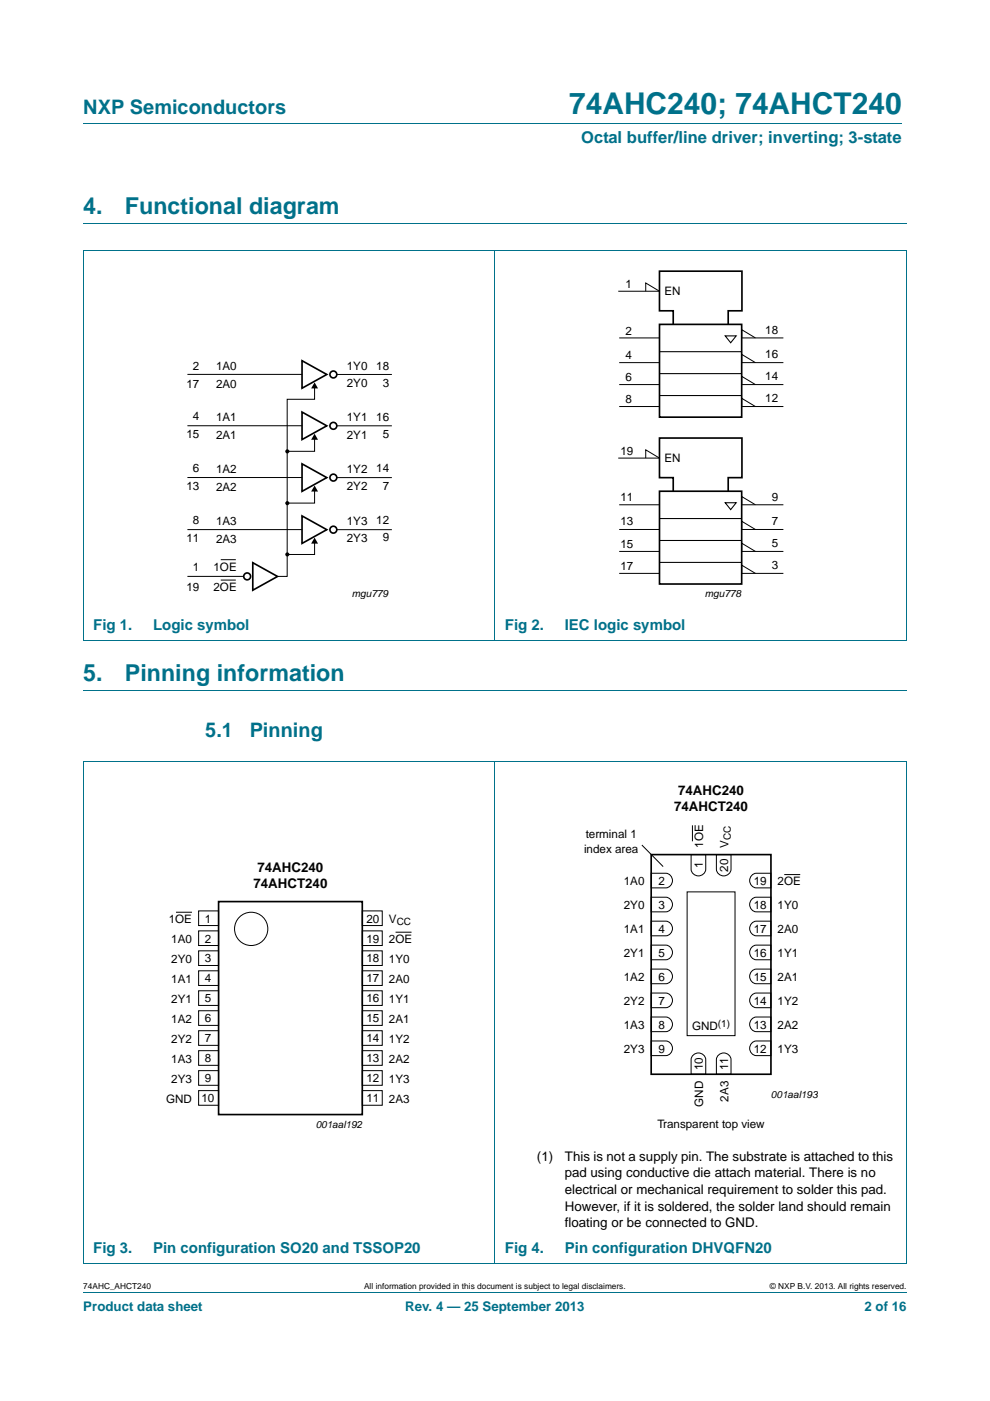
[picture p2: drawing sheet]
<svg xmlns="http://www.w3.org/2000/svg" width="210mm" height="297mm" viewBox="0 0 210 297" stroke-linecap="round" stroke-linejoin="round" font-family="sans-serif">
<path d="M17.7 26.3h173.5M17.6 53.1h174.7M17.7 47.4h174.6M17.7 53.1v82.6M105 53v82.8M192.3 53.1v82.6M17.6 135.8h174.7M17.7 146.4h174.6M105 161.5v106.4M17.6 267.8h174.7M17.7 273.9h174.6M17.7 267.8v-106.2l174.6-.1v106.3" fill="none" stroke="#00718a" stroke-width=".21"/>
<g fill="none" stroke="#000" stroke-width=".21">
<path d="M39.8 79.4h24.3M71.4 79.4h11.7M131.1 61.7h8.8l-2.9-1.7v1.7M131.3 76.9h8.6M131.3 71.6h8.6M160.2 71.6l-2.9-1.7v1.7h8.9M160.2 76.9l-2.9-1.8v1.8h8.9M39.8 90.3h24.3M66.7 92.6v3.1h-5.8M66.7 81.8v2.9h-5.8v37.5h-2M71.4 90.3h11.7M131.1 97.1h8.8l-2.9-1.7v1.7"/>
<path d="M131.3 86.2h8.6M131.3 81.5h8.6M160.2 81.5l-2.9-1.7v1.7h8.9M160.2 86.2l-2.9-1.8v1.8h8.9M39.8 101.2h24.3M39.8 112.3h24.3M46.8 118.7h3.2M66.7 103.6v3.1h-5.8M66.7 114.7v2.9h-5.8M71.4 101.3h11.7M71.4 112.3h11.7M131.3 116.9h8.6"/>
<path d="M131.3 112.3h8.6M131.3 107h8.6M160.2 107l-2.9-1.7v1.7h8.9M160.2 112.3l-2.9-1.8v1.8h8.9M160.2 116.9l-2.9-1.7v1.7h8.9M39.8 122.2h11.9M46.8 123h3.2M131.3 121.6h8.6M160.2 121.6l-2.9-1.8v1.8h8.9M136.1 179.2l4.6 4.5M146.9 175v3.4M37.3 193.4h3.4"/>
<path d="M42.1 193.1h4.3v3.1h-4.3zM42.1 197.4h4.3v3.1h-4.3zM76.8 193.1h4.3v3.1h-4.3zM76.8 197.4h4.3v3.1h-4.3zM83.9 197.6h3.4M138.1 195.3h3.1a1.56 1.56 0 0 1 1.4 1.6 1.56 1.56 0 0 1-1.4 1.5h-3.1zM138.1 190.2h3.1a1.56 1.56 0 0 1 1.4 1.6 1.56 1.56 0 0 1-1.4 1.5h-3.1zM138.1 185.1h3.1a1.56 1.56 0 0 1 1.4 1.6 1.56 1.56 0 0 1-1.4 1.5h-3.1zM145.7 189.1h10.2v30.5h-10.2zM146.6 181.2h3.1v3.1a1.56 1.56 0 0 1-1.6 1.4 1.56 1.56 0 0 1-1.5-1.4zM151.9 181.2h3.2v3.1a1.56 1.56 0 0 1-1.6 1.4 1.56 1.56 0 0 1-1.6-1.4zM159.6 195.6l.8-.3h3.1v3.1h-3.1a1.57 1.57 0 0 1-1.3-1.1 1.57 1.57 0 0 1 .5-1.7z"/>
<path d="M159.6 190.5l.8-.3h3.1v3.1h-3.1a1.57 1.57 0 0 1-1.3-1.1 1.57 1.57 0 0 1 .5-1.7zM159.6 185.5l.8-.4h3.1v3.1h-3.1a1.57 1.57 0 0 1-1.3-1.1 1.57 1.57 0 0 1 .5-1.6zM166.3 185.4h3.4M42.1 201.6h4.3v3.1h-4.3zM42.1 205.8h4.3v3.1h-4.3zM42.1 210.1h4.3v3.1h-4.3zM42.1 214.3h4.3v3.1h-4.3zM42.1 218.5h4.3v3.1h-4.3zM76.8 218.5h4.3v3.1h-4.3zM76.8 210.1h4.3v3.1h-4.3zM76.8 214.3h4.3v3.1h-4.3zM76.8 201.6h4.3v3.1h-4.3z"/>
<path d="M76.8 205.8h4.3v3.1h-4.3zM138.1 215.6h3.1a1.56 1.56 0 0 1 1.4 1.6 1.56 1.56 0 0 1-1.4 1.5h-3.1zM138.1 210.5h3.1a1.56 1.56 0 0 1 1.4 1.6 1.56 1.56 0 0 1-1.4 1.6h-3.1zM138.1 205.5h3.1a1.56 1.56 0 0 1 1.4 1.5 1.56 1.56 0 0 1-1.4 1.6h-3.1zM138.1 200.4h3.1a1.56 1.56 0 0 1 1.4 1.5 1.56 1.56 0 0 1-1.4 1.6h-3.1zM159.6 215.9l.8-.3h3.1v3.1h-3.1a1.57 1.57 0 0 1-1.3-1.1 1.57 1.57 0 0 1 .5-1.7zM159.6 210.9l.8-.4h3.1v3.2h-3.1a1.57 1.57 0 0 1-1.3-1.2 1.57 1.57 0 0 1 .5-1.6zM159.6 205.8l.8-.3h3.1v3.1h-3.1a1.57 1.57 0 0 1-1.3-1.1 1.57 1.57 0 0 1 .5-1.7zM159.6 200.7l.8-.3h3.1v3.1h-3.1a1.57 1.57 0 0 1-1.3-1.1 1.57 1.57 0 0 1 .5-1.7zM42.1 222.8h4.3v3.1h-4.3zM42.1 227h4.3v3.1h-4.3zM42.1 231.2h4.3v3.1h-4.3z"/>
<path d="M76.8 227h4.3v3.1h-4.3zM76.8 231.2h4.3v3.1h-4.3zM76.8 222.8h4.3v3.1h-4.3zM138.1 220.7h3.1a1.56 1.56 0 0 1 1.4 1.6 1.56 1.56 0 0 1-1.4 1.5h-3.1zM146.9 223.8a1.57 1.57 0 0 1 1.7-.5 1.57 1.57 0 0 1 1.1 1.4v3.1h-3.1v-3.1zM152.3 223.8a1.57 1.57 0 0 1 1.6-.5 1.57 1.57 0 0 1 1.2 1.4v3.1h-3.2v-3.1zM159.6 221l.8-.3h3.1v3.1h-3.1a1.57 1.57 0 0 1-1.3-1.1 1.57 1.57 0 0 1 .5-1.7z"/>
<circle cx="53.3" cy="196.9" r="3.5"/>
</g>
<g fill="none" stroke="#000" stroke-width=".35">
<path d="M64.1 76.5l5.2 2.9-5.2 2.9zM139.9 68.8h17.4v19.6h-17.4zM142.8 68.8v-2.9h-2.9v-8.4h17.5v8.4h-2.9v2.9M64.1 87.4l5.2 2.9-5.2 2.9zM64.1 98.3l5.2 3-5.2 2.9zM53.6 119.3l5.3 2.9-5.3 2.9zM64.1 109.4l5.2 2.9-5.2 2.9zM139.9 104.2h17.4v19.6h-17.4zM142.8 104.2v-2.9h-2.9v-8.4h17.5v8.4h-2.9v2.9M46.4 191.2h30.4v45.1h-30.4zM138.1 181.2h25.4v46.6h-25.4z"/>
<circle cx="70.7" cy="79.4" r=".73"/>
<circle cx="70.7" cy="90.3" r=".73"/>
<circle cx="70.7" cy="101.3" r=".73"/>
<circle cx="70.7" cy="112.3" r=".73"/>
<circle cx="52.4" cy="122.2" r=".73"/>
</g>
<g fill="#000">
<path d="M66.7 81.1l.8 1.3h-1.5zM66.7 92l.8 1.2h-1.5zM66.7 102.9l.8 1.3h-1.5zM66.7 114l.8 1.3h-1.5z"/>
<circle cx="60.9" cy="95.7" r=".44"/>
<circle cx="60.9" cy="106.7" r=".44"/>
<circle cx="60.9" cy="117.5" r=".44"/>
</g>
<path d="M139.9 79.2h17.4M139.9 74.6h17.4M153.8 71.2h2.3l-1.1 1.5zM139.9 83.9h17.4M139.9 119.2h17.4M139.9 114.6h17.4M139.9 109.9h17.4M153.8 106.6h2.3l-1.1 1.4z" fill="none" stroke="#000" stroke-width=".23"/>
<text font-size="6.3" fill="#00718a" x="120.7" y="24.2">74AHC240; 74AHCT240</text>
<g font-size="4.9" fill="#00718a">
<text x="17.7" y="45.4">4.</text>
<text x="26.5" y="45.4">Functional diagram</text>
<text x="17.7" y="144.4">5.</text>
<text x="26.5" y="144.4">Pinning information</text>
</g>
<g font-size="4.2" fill="#00718a">
<text x="17.7" y="24.2">NXP Semiconductors</text>
<text x="43.5" y="156.3">5.1</text>
<text x="53" y="156.3">Pinning</text>
</g>
<text font-size="3.5" fill="#00718a" x="123.3" y="30.4">Octal buffer/line driver; inverting; 3-state</text>
<g font-size="3.2" fill="#00718a">
<text x="19.8" y="133.7">Fig 1.</text>
<text x="32.5" y="133.7">Logic symbol</text>
<text x="107.1" y="133.7">Fig 2.</text>
<text x="119.8" y="133.7">IEC logic symbol</text>
<text x="19.8" y="265.7">Fig 3.</text>
<text x="32.5" y="265.7">Pin configuration SO20 and TSSOP20</text>
<text x="107.1" y="265.7">Fig 4.</text>
<text x="119.8" y="265.7">Pin configuration DHVQFN20</text>
</g>
<g font-size="2.8">
<text x="143" y="171.8">74AHCT240</text>
<text x="143.8" y="168.5">74AHC240</text>
<text x="54.6" y="184.9">74AHC240</text>
<text x="53.8" y="188.3">74AHCT240</text>
<text x="113.9" y="246.1">(1)</text>
<text x="119.8" y="249.6">pad using conductive die attach material. There is no</text>
<text x="119.8" y="246.1">This is not a supply pin. The substrate is attached to this</text>
<text x="119.8" y="253.1">electrical or mechanical requirement to solder this pad.</text>
<text x="119.8" y="256.7">However, if it is soldered, the solder land should remain</text>
<text x="119.8" y="260.2">floating or be connected to GND.</text>
</g>
<g font-size="2.8" fill="#00718a">
<text x="17.7" y="277.9">Product data sheet</text>
<text x="86" y="277.9">Rev. 4 — 25 September 2013</text>
<text x="183.4" y="277.9">2 of 16</text>
</g>
<g font-size="2.5">
<text x="132.7" y="61.1">1</text>
<text x="140.9" y="62.6">EN</text>
<text x="132.7" y="70.9">2</text>
<text x="162.3" y="70.8">18</text>
<text x="132.7" y="76.2">4</text>
<text x="162.3" y="76">16</text>
<text x="39.5" y="82.2">17</text>
<text x="40.9" y="78.4">2</text>
<text x="45.8" y="78.4">1A0</text>
<text x="45.8" y="82.2">2A0</text>
<text x="73.6" y="78.4">1Y0</text>
<text x="73.6" y="82.1">2Y0</text>
<text x="79.8" y="78.4">18</text>
<text x="81.2" y="82.1">3</text>
<text x="132.7" y="80.8">6</text>
<text x="162.3" y="80.7">14</text>
<text x="40.9" y="89.1">4</text>
<text x="45.8" y="89.2">1A1</text>
<text x="73.6" y="89.2">1Y1</text>
<text x="79.8" y="89.3">16</text>
<text x="132.7" y="85.4">8</text>
<text x="162.3" y="85.3">12</text>
<text x="39.5" y="92.9">15</text>
<text x="45.8" y="93">2A1</text>
<text x="73.6" y="93">2Y1</text>
<text x="81.2" y="92.9">5</text>
<text x="40.9" y="100.1">6</text>
<text x="45.8" y="100.3">1A2</text>
<text x="73.6" y="100.2">1Y2</text>
<text x="79.8" y="100.1">14</text>
<text x="131.6" y="96.5">19</text>
<text x="140.9" y="98">EN</text>
<text x="39.5" y="103.9">13</text>
<text x="45.8" y="104">2A2</text>
<text x="73.6" y="104">2Y2</text>
<text x="81.2" y="103.9">7</text>
<text x="131.6" y="106.2">11</text>
<text x="163.7" y="106.1">9</text>
<text x="40.9" y="111.1">8</text>
<text x="45.8" y="111.4">1A3</text>
<text x="73.6" y="111.3">1Y3</text>
<text x="79.8" y="111.1">12</text>
<text x="131.6" y="111.4">13</text>
<text x="163.7" y="111.4">7</text>
<text x="39.5" y="114.9">11</text>
<text x="45.8" y="115.1">2A3</text>
<text x="73.6" y="115">2Y3</text>
<text x="81.2" y="114.8">9</text>
<text x="131.6" y="116.2">15</text>
<text x="163.7" y="116">5</text>
<text x="39.5" y="125.2">19</text>
<text x="40.9" y="121.1">1</text>
<text x="45.3" y="125.3">2OE</text>
<text x="45.3" y="121">1OE</text>
<text x="131.6" y="120.8">17</text>
<text x="163.7" y="120.7">3</text>
<text x="124.2" y="177.8">terminal 1</text>
<text x="149.1" y="179.7" transform="rotate(-90 149.1 179.7)">1OE</text>
<text x="154.5" y="179.7" transform="rotate(-90 154.5 179.7)">V</text>
<text x="123.9" y="180.8">index area</text>
<text x="149.1" y="184.1" transform="rotate(-90 149.1 184.1)">1</text>
<text x="154.4" y="184.8" transform="rotate(-90 154.4 184.8)">20</text>
<text x="132.3" y="187.7">1A0</text>
<text x="139.7" y="187.6">2</text>
<text x="159.9" y="187.6">19</text>
<text x="164.9" y="187.7">2OE</text>
<text x="35.8" y="195.7">1OE</text>
<text x="43.4" y="195.6">1</text>
<text x="77.7" y="195.6">20</text>
<text x="82.5" y="195.7">V</text>
<text x="132.3" y="197.8">1A1</text>
<text x="132.3" y="192.8">2Y0</text>
<text x="139.7" y="197.8">4</text>
<text x="139.7" y="192.7">3</text>
<text x="159.9" y="197.8">17</text>
<text x="159.9" y="192.7">18</text>
<text x="164.9" y="197.8">2A0</text>
<text x="164.9" y="192.8">1Y0</text>
<text x="36.3" y="199.9">1A0</text>
<text x="43.4" y="199.8">2</text>
<text x="77.7" y="199.8">19</text>
<text x="82.5" y="199.9">2OE</text>
<text x="132.3" y="202.9">2Y1</text>
<text x="139.7" y="202.9">5</text>
<text x="159.9" y="202.9">16</text>
<text x="164.9" y="202.9">1Y1</text>
<text x="36.3" y="204.1">2Y0</text>
<text x="36.3" y="208.4">1A1</text>
<text x="43.4" y="204.1">3</text>
<text x="43.4" y="208.3">4</text>
<text x="77.7" y="204.1">18</text>
<text x="77.7" y="208.3">17</text>
<text x="82.5" y="204.1">1Y0</text>
<text x="82.5" y="208.4">2A0</text>
<text x="132.3" y="208">1A2</text>
<text x="139.7" y="207.9">6</text>
<text x="159.9" y="207.9">15</text>
<text x="164.9" y="208">2A1</text>
<text x="36.3" y="212.6">2Y1</text>
<text x="43.4" y="212.5">5</text>
<text x="77.7" y="212.5">16</text>
<text x="82.5" y="212.6">1Y1</text>
<text x="132.3" y="213.1">2Y2</text>
<text x="139.7" y="213">7</text>
<text x="159.9" y="213">14</text>
<text x="164.9" y="213.1">1Y2</text>
<text x="36.3" y="216.8">1A2</text>
<text x="36.3" y="221.1">2Y2</text>
<text x="43.4" y="216.8">6</text>
<text x="43.4" y="221">7</text>
<text x="77.7" y="221">14</text>
<text x="77.7" y="216.8">15</text>
<text x="82.5" y="216.8">2A1</text>
<text x="82.5" y="221.1">1Y2</text>
<text x="132.3" y="218.2">1A3</text>
<text x="139.7" y="218.1">8</text>
<text x="146.8" y="218.4">GND</text>
<text x="159.9" y="218.1">13</text>
<text x="164.9" y="218.2">2A2</text>
<text x="36.3" y="225.3">1A3</text>
<text x="43.4" y="225.2">8</text>
<text x="77.7" y="225.2">13</text>
<text x="82.5" y="225.3">2A2</text>
<text x="132.3" y="223.2">2Y3</text>
<text x="139.7" y="223.2">9</text>
<text x="149.1" y="226.9" transform="rotate(-90 149.1 226.9)">10</text>
<text x="154.4" y="226.9" transform="rotate(-90 154.4 226.9)">11</text>
<text x="159.9" y="223.2">12</text>
<text x="164.9" y="223.2">1Y3</text>
<text x="35.2" y="233.8">GND</text>
<text x="36.3" y="229.5">2Y3</text>
<text x="42.7" y="233.7">10</text>
<text x="43.4" y="229.5">9</text>
<text x="77.7" y="229.5">12</text>
<text x="77.7" y="233.7">11</text>
<text x="82.5" y="229.5">1Y3</text>
<text x="82.5" y="233.8">2A3</text>
<text x="154.5" y="233.6" transform="rotate(-90 154.5 233.6)">2A3</text>
<text x="139.5" y="239.1">Transparent top view</text>
<text x="149.1" y="234.7" transform="rotate(-90 149.1 234.7)">GND</text>
</g>
<g font-size="2.1">
<text x="74.7" y="126.5">mgu779</text>
<text x="149.5" y="126.5">mgu778</text>
<text x="155" y="178.1" transform="rotate(-90 155 178.1)">CC</text>
<text x="84.1" y="196.2">CC</text>
<text x="152.3" y="217.7">(1)</text>
<text x="163.5" y="232.8">001aal193</text>
<text x="67" y="239.1">001aal192</text>
</g>
<g font-size="1.8">
<text x="17.7" y="273.3">74AHC_AHCT240</text>
<text x="77.2" y="273.3">All information provided in this document is subject to legal disclaimers.</text>
<text x="163.3" y="273.3">© NXP B.V. 2013. All rights reserved.</text>
</g>
</svg>
